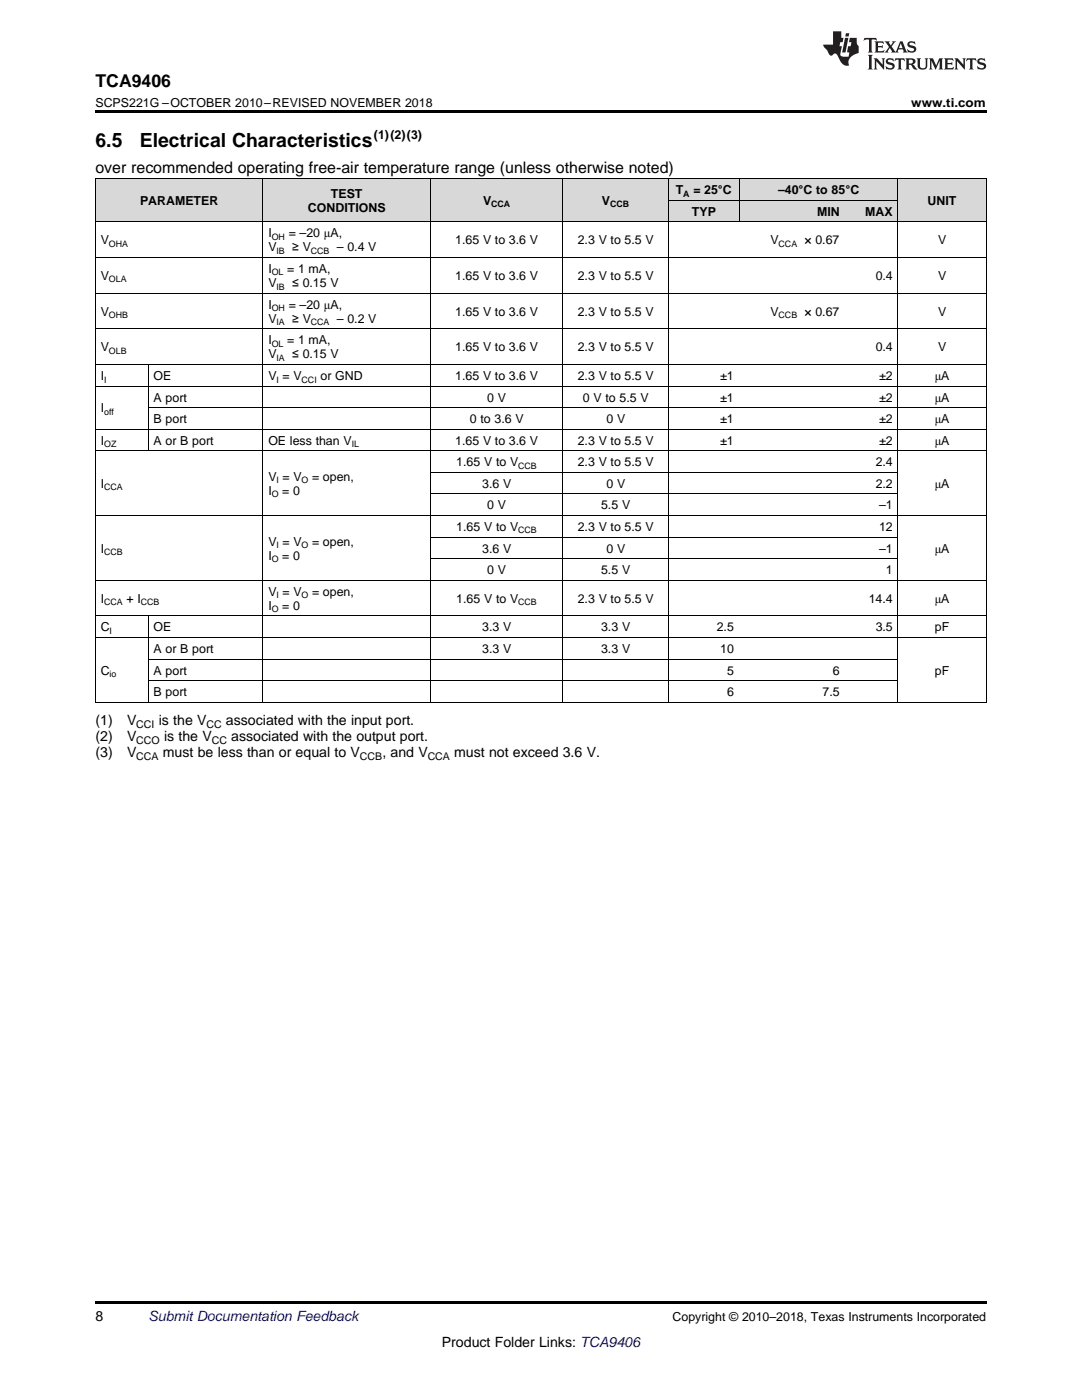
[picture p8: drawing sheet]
<svg xmlns="http://www.w3.org/2000/svg" width="216mm" height="279mm" viewBox="0 0 216 279" stroke-linecap="round" stroke-linejoin="round" font-family="sans-serif">
<g fill="#d8d8d8">
<path d="M19 35.7h10.6v8.6h-10.6z"/>
<path d="M29.6 35.7h22.9v8.6h-22.9z"/>
<path d="M52.5 35.7h33.4v8.6h-33.4z"/>
<path d="M85.9 35.7h26.4v8.6h-26.4z"/>
<path d="M112.3 35.7h21.2v8.6h-21.2z"/>
<path d="M179.2 35.7h17.6v8.6h-17.6z"/>
<path d="M133.5 40h14v4.3h-14z"/>
<path d="M147.5 40h21.2v4.3h-21.2z"/>
<path d="M168.7 40h10.5v4.3h-10.5z"/>
<path d="M133.5 35.7h14v4.3h-14z"/>
<path d="M147.5 35.7h21.2v4.3h-21.2z"/>
<path d="M168.7 35.7h10.5v4.3h-10.5z"/>
</g>
<path d="M19 22h177.8v.5h-177.8zM19 140.2h.2zM52.4 140.2h.1zM85.8 140.2h.1zM112.2 140.2h.1zM133.3 140.2h.2zM147.4 140.2h.1zM168.6 140.2h.1zM179.1 140.2h.1zM196.7 140.2h.1zM19 259.7h177.8v.5h-177.8z" fill="#000"/>
<g fill="none" stroke="#000" stroke-width=".2">
<path d="M19 35.6h177.8M19.1 35.7v104.5M52.4 35.7v104.5M85.9 35.7v104.5M112.3 35.7v104.5M133.4 35.7v104.5M133.5 40h45.7M147.5 35.7v8.6M179.2 35.7v104.5M196.8 35.7v104.5M19 58.5h177.8M19 51.4h177.8"/>
<path d="M19 44.3h177.8M19 77.1h177.8M19 72.8h177.8M19 65.6h177.8M29.5 72.8v17.2M19 90h177.8M19 85.7h177.8M29.6 81.4h167.2M85.9 98.6h93.3M85.9 94.3h93.3M19 115.8h177.8M19 102.9h177.8"/>
<path d="M85.9 111.5h93.3M85.9 107.2h93.3M19 127.2h177.8M19 122.9h177.8M29.5 122.9v17.3M29.6 135.8h149.6M29.6 131.5h149.6M19 140.1h177.8"/>
</g>
<g fill="#231f20">
<path d="M172.5 7.6l-.1 .5 .4-.2h.6v.1v2.1l-.2 .4h.9l-.2-.4v-2.1l.1-.1h.5l.5 .2-.2-.5zM174.5 8.3l.2 .3v1.5l-.2 .4h1.8l.2-.6a1.04 1.04 0 0 1-1.3 .2v-.7h.6l.3 .2v-.6l-.3 .2h-.6v-.6l.8-.1 .4 .3-.2-.5zM176.5 8.3l.9 1.1-.9 1.1h.8l-.2-.2 .4-.7 .5 .7-.2 .2h1.5l-.2-.2 .2-.4h.9l.1 .4-.2 .2h1l-.3-.3-.7-1.9h-.5l-.9 2-.8-1 .9-1h-.8l.1 .3-.4 .5-.3-.6 .1-.2zM179.7 8.6l.4 1h-.7zM181.3 8.4a.63 .63 0 0 0-.2 .7 .63 .63 0 0 0 .6 .4l.6 .2 .1 .2a.75 .75 0 0 1-.7 .4 .75 .75 0 0 1-.6-.5l.1 .7 .1-.1a1.11 1.11 0 0 0 1.5-.6 1.13 1.13 0 0 0-1.2-.8l-.1-.4a1.04 1.04 0 0 1 1.2 .2l-.2-.5-.2 .1-.4-.2zM173.2 10.9l.2 .4v2.2l-.2 .4h1l-.3-.4v-2.2l.3-.4zM174.3 11.6l.3 .4v1.5l-.3 .4h.8l-.2-.4v-1.3l1.5 1.7v-1.9l.2-.4h-.7l.2 .4v.9l-1.1-1.3zM177 11.8a.62 .62 0 0 0-.2 .7 .62 .62 0 0 0 .6 .4l.6 .1 .1 .3a.76 .76 0 0 1-.7 .3 .76 .76 0 0 1-.7-.4l.2 .7 .1-.1a1.11 1.11 0 0 0 1.5-.6 1.13 1.13 0 0 0-1.2-.8l-.1-.4a1.04 1.04 0 0 1 1.2 .2l-.2-.6-.2 .1-.5-.1zM178.7 11.6l-.2 .6a.61 .61 0 0 1 .8-.3v1.6l-.2 .4h.9l-.2-.4v-1.6a.63 .63 0 0 1 .7 .3l-.1-.6zM180.6 11.6l.3 .4v1.5l-.3 .4h1l-.2-.2-.1-.8 .6 .2a.76 .76 0 0 0 1.2 .7l-1-1a.58 .58 0 0 0 .6-.5 .58 .58 0 0 0-.5-.6zM181.4 11.9h.1a.45 .45 0 0 1 .5 .1 .45 .45 0 0 1 .1 .5l-.8 .2zM182.9 11.6l.2 .2a2.17 2.17 0 0 0 .3 1.9 .99 .99 0 0 0 1.6-.6v-1.1l.2-.4h-.7l.2 .2a1.92 1.92 0 0 1-.2 1.8 .6 .6 0 0 1-.9-.5v-1.1l.2-.4zM185.4 11.6l.2 .4v1.5l-.2 .4h.7l-.2-.4v-1.4l.8 1.8 .8-1.8v1.4l-.2 .4h.9l-.2-.4v-1.5l.2-.4h-.8l-.6 1.5-.6-1.5zM188.4 11.6l.2 .4v1.5l-.2 .4h1.8l.1-.6a1.04 1.04 0 0 1-1.2 .1v-.6h.5l.4 .2v-.6l-.4 .2h-.5v-.7h.8l.3 .3-.1-.6zM190.5 11.6l.2 .4v1.5l-.2 .4h.7l-.2-.4v-1.3l1.5 1.7v-1.9l.2-.4h-.7l.2 .4v.9l-1.1-1.3zM192.9 11.6l-.1 .6a.61 .61 0 0 1 .7-.3l.1 1.6-.3 .4h1l-.3-.4 .1-1.6a.63 .63 0 0 1 .7 .3l-.1-.6zM195.2 11.8a.62 .62 0 0 0-.2 .7 .62 .62 0 0 0 .6 .4l.6 .1 .1 .3a.76 .76 0 0 1-.7 .3 .76 .76 0 0 1-.6-.4l.1 .7 .1-.1a1.11 1.11 0 0 0 1.6-.6 1.13 1.13 0 0 0-1.3-.8l-.1-.4a1.04 1.04 0 0 1 1.2 .2l-.1-.6-.2 .1-.5-.1z"/>
<path d="M166.2 6.3v2.6h-1.9v.4l.8 .9a.91 .91 0 0 0 1 .8 .56 .56 0 0 1 .5-.3 .56 .56 0 0 1 .5 .3l.4 .8a1.53 1.53 0 0 0 1.9 1.2 1.54 1.54 0 0 1 1-2.1l.9-.3v-1.4a1.52 1.52 0 0 1-.4-1.6h-1.3l-.2 .8h.5l-.2 .8h-.5l-.1 1v.2l.4 .1-.2 .8a1.93 1.93 0 0 1-1.6-.3l.3-1.8h-.5l.2-.8h.4l.2-.8h-.4v-1.3zM168.6 7.6l-.6 2.9h.7l.6-2.9zM168.8 6.6l-.1 .7h.6l.2-.7z"/>
</g>
<g font-size="3.9">
<text x="19" y="29.3">6.5</text>
<text x="27.9" y="29.3">Electrical Characteristics</text>
</g>
<text font-size="3.5" x="19" y="17.3">TCA9406</text>
<text font-size="3.2" x="19" y="34.4">over recommended operating free-air temperature range (unless otherwise noted)</text>
<g font-size="2.8">
<text x="19" y="144.8">(1)</text>
<text x="19" y="148">(2)</text>
<text x="25.4" y="144.8">V</text>
<text x="25.4" y="148">V</text>
<text x="31.7" y="144.8">is the V</text>
<text x="32.7" y="148">is the V</text>
<text x="45.1" y="144.8">associated with the input port.</text>
<text x="46.1" y="148">associated with the output port.</text>
<text x="19" y="151.1">(3)</text>
<text x="25.4" y="151.1">V</text>
<text x="32.5" y="151.1">must be less than or equal to V</text>
<text x="76.3" y="151.1">, and V</text>
<text x="90.6" y="151.1">must not exceed 3.6 V.</text>
<text x="19" y="263.6">8</text>
<text x="88.2" y="268.9">Product Folder Links: TCA9406</text>
</g>
<text font-size="2.8" fill="#0000c8" x="29.6" y="263.6">Submit Documentation Feedback</text>
<g font-size="2.5">
<text x="19" y="21.4">SCPS221G –OCTOBER 2010–REVISED NOVEMBER 2018</text>
<text x="181.8" y="21.4">www.ti.com</text>
<text x="74.6" y="27.7">(1)(2)(3)</text>
<text x="27.9" y="40.9">PARAMETER</text>
<text x="66" y="39.5">TEST</text>
<text x="96.4" y="40.9">V</text>
<text x="120.1" y="40.9">V</text>
<text x="134.9" y="38.7">T</text>
<text x="138.4" y="38.7">= 25°C</text>
<text x="155.3" y="38.7">–40°C to 85</text>
<text x="168.7" y="38.7">°C</text>
<text x="185.1" y="40.9">UNIT</text>
<text x="53.6" y="47.3">I</text>
<text x="57.6" y="47.3">= –20 μA,</text>
<text x="61.5" y="42.3">CONDITIONS</text>
<text x="138.1" y="43">TYP</text>
<text x="163.1" y="43">MIN</text>
<text x="172.6" y="43">MAX</text>
<text x="20.1" y="48.8">V</text>
<text x="53.6" y="50.2">V</text>
<text x="58.3" y="50.2">≥ V</text>
<text x="67.2" y="50.2">– 0.4 V</text>
<text x="90.8" y="48.8">1.65 V to 3.6 V</text>
<text x="115.3" y="48.8">2.3 V to 5.5 V</text>
<text x="153.7" y="48.8">V</text>
<text x="160.5" y="48.8">× 0.67</text>
<text x="187.2" y="48.8">V</text>
<text x="20.1" y="55.9">V</text>
<text x="53.6" y="54.5">I</text>
<text x="53.6" y="57.3">V</text>
<text x="57.3" y="54.5">= 1 mA,</text>
<text x="58.3" y="57.3">≤ 0.15 V</text>
<text x="90.8" y="55.9">1.65 V to 3.6 V</text>
<text x="115.3" y="55.9">2.3 V to 5.5 V</text>
<text x="174.7" y="55.9">0.4</text>
<text x="187.2" y="55.9">V</text>
<text x="20.1" y="63">V</text>
<text x="53.6" y="61.6">I</text>
<text x="53.6" y="64.4">V</text>
<text x="57.6" y="61.6">= –20 μA,</text>
<text x="58.3" y="64.4">≥ V</text>
<text x="67.2" y="64.4">– 0.2 V</text>
<text x="90.8" y="63">1.65 V to 3.6 V</text>
<text x="115.3" y="63">2.3 V to 5.5 V</text>
<text x="153.7" y="63">V</text>
<text x="160.5" y="63">× 0.67</text>
<text x="187.2" y="63">V</text>
<text x="20.1" y="70.1">V</text>
<text x="53.6" y="68.7">I</text>
<text x="53.6" y="71.5">V</text>
<text x="57.3" y="68.7">= 1 mA,</text>
<text x="58.3" y="71.5">≤ 0.15 V</text>
<text x="90.8" y="70.1">1.65 V to 3.6 V</text>
<text x="115.3" y="70.1">2.3 V to 5.5 V</text>
<text x="174.7" y="70.1">0.4</text>
<text x="187.2" y="70.1">V</text>
<text x="20.1" y="75.8">I</text>
<text x="30.7" y="75.8">OE</text>
<text x="53.6" y="75.8">V = V</text>
<text x="64" y="75.8">or GND</text>
<text x="90.8" y="75.8">1.65 V to 3.6 V</text>
<text x="115.3" y="75.8">2.3 V to 5.5 V</text>
<text x="143.7" y="75.8">±1</text>
<text x="175.4" y="75.8">±2</text>
<text x="186.5" y="75.8">μA</text>
<text x="20.1" y="82.3">I</text>
<text x="30.7" y="80.2">A port</text>
<text x="97.2" y="80.2">0 V</text>
<text x="116.3" y="80.2">0 V to 5.5 V</text>
<text x="143.7" y="80.2">±1</text>
<text x="175.4" y="80.2">±2</text>
<text x="186.5" y="80.2">μA</text>
<text x="20.1" y="88.8">I</text>
<text x="30.7" y="84.5">B port</text>
<text x="30.7" y="88.8">A or B port</text>
<text x="53.6" y="88.8">OE less than V</text>
<text x="90.8" y="88.8">1.65 V to 3.6 V</text>
<text x="93.8" y="84.5">0 to 3.6 V</text>
<text x="115.3" y="88.8">2.3 V to 5.5 V</text>
<text x="121" y="84.5">0 V</text>
<text x="143.7" y="84.5">±1</text>
<text x="143.7" y="88.8">±1</text>
<text x="175.4" y="84.5">±2</text>
<text x="175.4" y="88.8">±2</text>
<text x="186.5" y="84.5">μA</text>
<text x="186.5" y="88.8">μA</text>
<text x="53.6" y="96">V = V</text>
<text x="62.3" y="96">= open,</text>
<text x="91.1" y="93.1">1.65 V to V</text>
<text x="115.3" y="93.1">2.3 V to 5.5 V</text>
<text x="174.7" y="93.1">2.4</text>
<text x="20.1" y="97.4">I</text>
<text x="53.6" y="98.8">I</text>
<text x="56.3" y="98.8">= 0</text>
<text x="96.2" y="97.4">3.6 V</text>
<text x="97.2" y="101.7">0 V</text>
<text x="119.9" y="101.7">5.5 V</text>
<text x="121" y="97.4">0 V</text>
<text x="174.7" y="97.4">2.2</text>
<text x="175.4" y="101.7">–1</text>
<text x="186.5" y="97.4">μA</text>
<text x="91.1" y="106">1.65 V to V</text>
<text x="115.3" y="106">2.3 V to 5.5 V</text>
<text x="175.4" y="106">12</text>
<text x="20.1" y="110.3">I</text>
<text x="53.6" y="108.9">V = V</text>
<text x="53.6" y="111.7">I</text>
<text x="56.3" y="111.7">= 0</text>
<text x="62.3" y="108.9">= open,</text>
<text x="96.2" y="110.3">3.6 V</text>
<text x="121" y="110.3">0 V</text>
<text x="175.4" y="110.3">–1</text>
<text x="186.5" y="110.3">μA</text>
<text x="53.6" y="118.9">V = V</text>
<text x="62.3" y="118.9">= open,</text>
<text x="97.2" y="114.6">0 V</text>
<text x="119.9" y="114.6">5.5 V</text>
<text x="176.8" y="114.6">1</text>
<text x="20.1" y="120.3">I</text>
<text x="25.2" y="120.3">+ I</text>
<text x="53.6" y="121.7">I</text>
<text x="56.3" y="121.7">= 0</text>
<text x="91.1" y="120.3">1.65 V to V</text>
<text x="115.3" y="120.3">2.3 V to 5.5 V</text>
<text x="173.4" y="120.3">14.4</text>
<text x="186.5" y="120.3">μA</text>
<text x="20.1" y="126">C</text>
<text x="30.7" y="126">OE</text>
<text x="30.7" y="130.3">A or B port</text>
<text x="96.2" y="126">3.3 V</text>
<text x="96.2" y="130.3">3.3 V</text>
<text x="119.9" y="126">3.3 V</text>
<text x="119.9" y="130.3">3.3 V</text>
<text x="143" y="126">2.5</text>
<text x="143.7" y="130.3">10</text>
<text x="174.7" y="126">3.5</text>
<text x="186.5" y="126">pF</text>
<text x="20.1" y="134.6">C</text>
<text x="30.7" y="134.6">A port</text>
<text x="145.1" y="134.6">5</text>
<text x="166.2" y="134.6">6</text>
<text x="186.5" y="134.6">pF</text>
<text x="30.7" y="138.9">B port</text>
<text x="145.1" y="138.9">6</text>
<text x="164.1" y="138.9">7.5</text>
<text x="134.2" y="263.6">Copyright © 2010–2018, Texas Instruments Incorporated</text>
</g>
<g font-size="2.1">
<text x="27.2" y="145.3">CCI</text>
<text x="27.2" y="148.5">CCO</text>
<text x="41.2" y="145.3">CC</text>
<text x="42.3" y="148.5">CC</text>
<text x="27.2" y="151.7">CCA</text>
<text x="71.8" y="151.7">CCB</text>
<text x="85.3" y="151.7">CCA</text>
</g>
<g font-size="1.8">
<text x="98" y="41.4">CCA</text>
<text x="121.7" y="41.4">CCB</text>
<text x="136.3" y="39.2">A</text>
<text x="54.2" y="47.8">OH</text>
<text x="21.7" y="49.2">OHA</text>
<text x="55.2" y="50.7">IB</text>
<text x="62" y="50.7">CCB</text>
<text x="155.4" y="49.2">CCA</text>
<text x="21.7" y="56.4">OLA</text>
<text x="54.2" y="55">OL</text>
<text x="55.2" y="57.8">IB</text>
<text x="21.7" y="63.5">OHB</text>
<text x="54.2" y="62.1">OH</text>
<text x="55.2" y="64.9">IA</text>
<text x="62" y="64.9">CCA</text>
<text x="155.4" y="63.5">CCB</text>
<text x="21.7" y="70.6">OLB</text>
<text x="54.2" y="69.2">OL</text>
<text x="20.8" y="76.3">I</text>
<text x="55.2" y="72">IA</text>
<text x="55.2" y="76.3">I</text>
<text x="60.2" y="76.3">CCI</text>
<text x="20.8" y="82.8">off</text>
<text x="20.8" y="89.3">OZ</text>
<text x="70.2" y="89.3">IL</text>
<text x="103.4" y="93.6">CCB</text>
<text x="20.8" y="97.9">CCA</text>
<text x="54.2" y="99.3">O</text>
<text x="55.2" y="96.4">I</text>
<text x="60.2" y="96.4">O</text>
<text x="103.4" y="106.5">CCB</text>
<text x="20.8" y="110.8">CCB</text>
<text x="54.2" y="112.2">O</text>
<text x="55.2" y="109.4">I</text>
<text x="60.2" y="109.4">O</text>
<text x="55.2" y="119.4">I</text>
<text x="60.2" y="119.4">O</text>
<text x="20.8" y="120.8">CCA</text>
<text x="28.1" y="120.8">CCB</text>
<text x="54.2" y="122.2">O</text>
<text x="103.4" y="120.8">CCB</text>
<text x="21.9" y="126.5">I</text>
<text x="21.9" y="135.1">io</text>
</g>
</svg>
